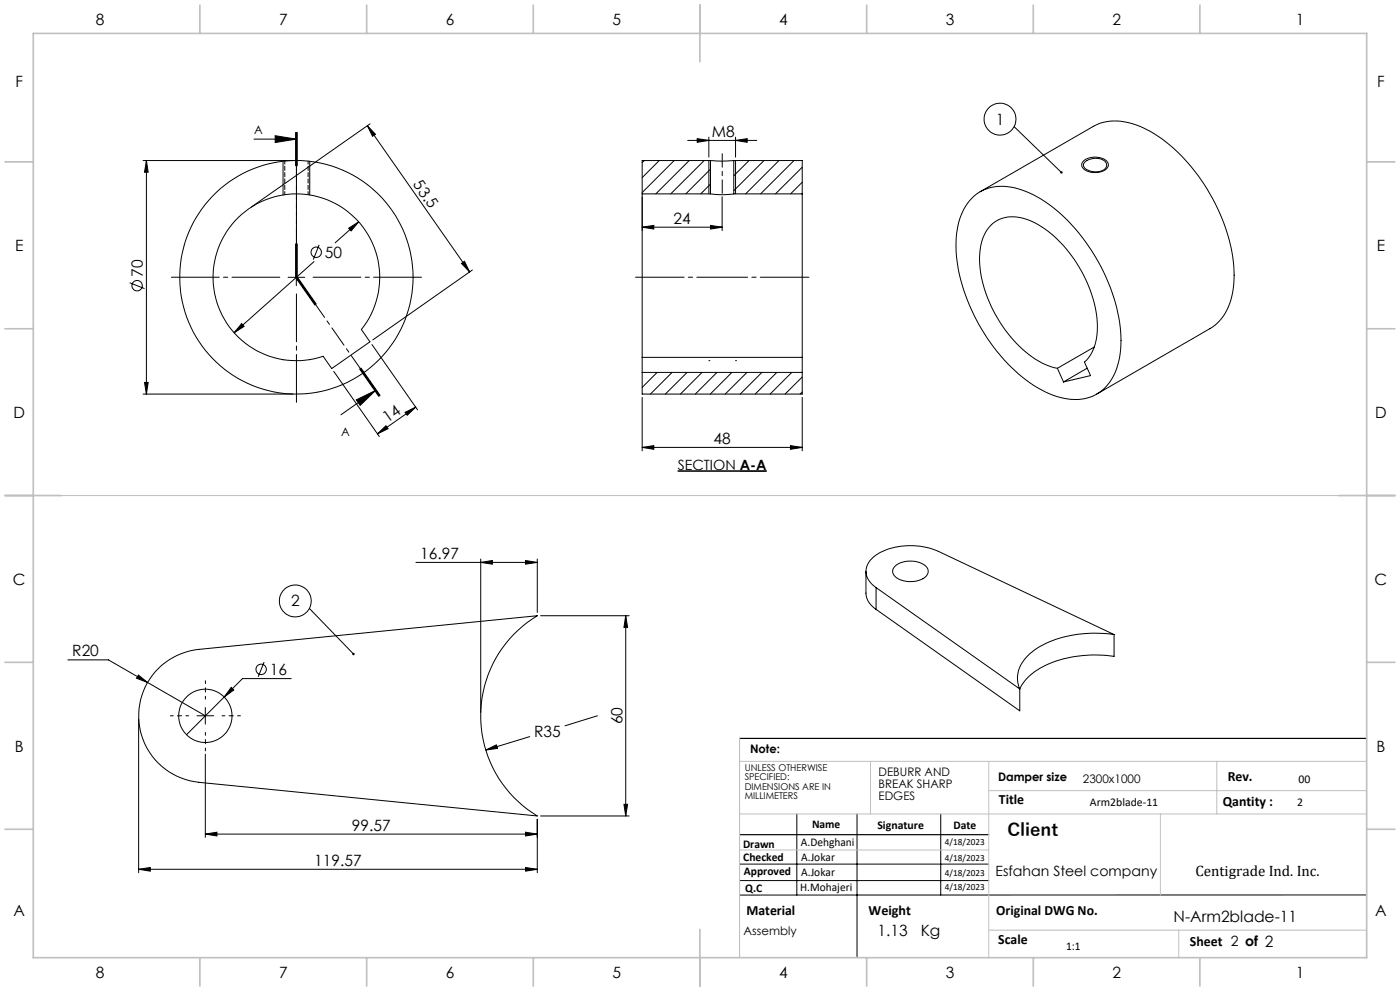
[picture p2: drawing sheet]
<svg xmlns="http://www.w3.org/2000/svg" width="420mm" height="297mm" viewBox="0 0 420 297" stroke-linecap="round" stroke-linejoin="round" font-family="sans-serif">
<g fill="none" stroke="#000" stroke-width=".3">
<path d="M88.7 39.7v10zM88.9 39.7v10M89.2 39.7v10M110.2 37.7l2.4 2.5-.8 .6zM110.2 37.7l30.7 43.8M111 37.1l-35.6 25M304.2 38l14.2 13.7M42.9 48.1h45M43.9 48.1l.5 3.5h-1zM43.9 48.1v70M76.2 41.7h12.7M82.5 40.7l6.4 1-6.4 1z"/>
<path d="M84.9 48.3v10.1M92.9 48.3v10.1M192.7 58.1v49M192.7 58.1h20.4M192.7 59.1v10M193.3 48.1l-.6 .6M197.8 48.1l-5.1 5.1M202.2 48.1l-9.5 9.6M206.3 42.1h20.7M206.8 48.1l-10.1 10M209.2 41.6l3.5 .5-3.5 .5zM211.2 48.1l-10 10"/>
<path d="M212.7 48.1v10M212.7 41.1v6M213.1 58.1a24.5 24.5 0 0 0 7 0M213.1 48.1l3.2 .2 3.8-.2M213.1 48.1h-20.4v10M213.1 55.2l-2.9 2.9M213.1 50.7l-7.4 7.4M213.1 48.1v10M216.6 58.9v10.2M220.1 48.1h20.6v10M220.1 48.1v10M220.1 58.1h20.6"/>
<path d="M220.2 48.1l-.1 .1M220.7 48.1v10M220.7 42.1l3.5-.5v1zM220.7 41.1v6M224.7 48.1l-4.6 4.6M229.2 48.1l-9.1 9M233.7 48.1l-10 10M238.2 48.1l-10 10M240.7 58.1v49M240.7 50.1l-8 8M240.7 54.6l-3.5 3.5M291.5 59.4a13.2 13.2 0 0 1 14-2.8 40.4 40.4 0 0 1 19.9 15.5 53.6 53.6 0 0 1 10.9 30 18.9 18.9 0 0 1-5.8 15 14.3 14.3 0 0 1-13.5 1.7 42 42 0 0 1-19.8-16 53.1 53.1 0 0 1-10.4-30 19.2 19.2 0 0 1 4.7-13.4z"/>
<path d="M294 57.5l34-19.6a16.1 16.1 0 0 1 14.9 .4 49.3 49.3 0 0 1 21.6 22.5 44.7 44.7 0 0 1 5.3 26.7 15.3 15.3 0 0 1-6.8 11l-34 19.6M325.3 48a5.6 5.6 0 0 1 6.9 .6 2.01 2.01 0 0 1-1.8 2.8 5.1 5.1 0 0 1-5.8-1.5v-1zM325.5 48.5a4.8 4.8 0 0 1 6.3 .3 1.91 1.91 0 0 1-2 2.6 4.3 4.3 0 0 1-4.8-1.7l.1-.6zM71.4 65.3a25 25 0 0 1 34.3-.7 25 25 0 0 1 2.7 34.1l2.6 3.7-11.5 8.1-2.6-3.7a25 25 0 0 1-29.3-10.6 25 25 0 0 1 3.8-30.9zM88.7 73.1v10M88.9 73.1v10l5.8 8.2M89.2 73.1v10M94.2 78.4l-24 21.3M95.7 73.4l-1.7 4.4M104.6 68.4l3-1.9-2.3 2.7zM107.6 66.5l-7.1 6.3M138.4 78.9l.9-.6 1.6 3.2z"/>
<path d="M192.7 68.1l3.4-.5v1zM192.7 68.1h23.9M213.1 67.6l3.5 .5-3.5 .5zM38.9 84.7l4.5 1.8M72.5 97l.7 .8-3 1.9zM86.4 83.1h5M88.7 83.2l5.8 8.2M88.9 80.6v5M89.1 82.9l5.8 8.2M141.7 80.9l-29.9 21M42.9 118.1h45M43.4 114.6h1l-.5 3.5z"/>
<path d="M84.9 107.8h.1M92.9 107.8h.1M100.1 111.3l13.7 19.5M106.9 119.8l5.8-2.8-4.6 4.5zM107.9 110.6l5.7 8.2M108.1 110.4l5.7 8.2M108.3 110.3l5.7 8.2M111.6 103.3l13.7 19.5M112.7 117l-10.4 7.3M192.7 107.1v11h48v-11M192.7 107.1h48M192.7 111.6h48"/>
<path d="M192.7 119.1v16M197.1 111.6l-4.4 4.5M201.6 111.6l-6.5 6.5M206.1 111.6l-6.5 6.5M210.6 111.6l-6.5 6.5M212.7 108.1h.1M215.1 111.6l-6.5 6.5M219.6 111.6l-6.5 6.5M220.7 108.1h.1M224.1 111.6l-6.5 6.5M228.6 111.6l-6.5 6.5M233 111.6l-6.4 6.5"/>
<path d="M237.5 111.6l-6.5 6.5M240.7 113l-5.2 5.1M240.7 117.5l-.7 .6M240.7 119.1v16M317.2 110.4a26.8 26.8 0 0 1-14.9-10.6 37.1 37.1 0 0 1-8.4-23.8 11.2 11.2 0 0 1 6-10.3 13.6 13.6 0 0 1 12.5 2.2 39 39 0 0 1 16.8 30.4 13.5 13.5 0 0 1-3.9 10.2l1.9 4.1-8.1 1.9M317.2 110.4l1.9 4.1M326.1 110.3l-7 4.2M328.3 104l-11.1 6.4M113.2 130l2.6-2.4 .6 .9zM121.5 123.6l3.2-1.6-2.5 2.5zM124.7 122l-11.5 8M192.7 134.1l3.4-.5v1.1z"/>
<path d="M192.7 134.1h48M237.1 133.6l3.6 .5-3.6 .6zM203.3 141.1h26.6M203.4 141.2h18.5M124.8 168.6h36.4M144.2 168.6l3.5-.6v1.1zM144.2 167.5v46M157.7 168l3.5 .6-3.5 .5zM161.2 167.5v16M259.8 171.2v6.6a6 6 0 0 0 3 4.8M262.8 176.1a5.4 5.4 0 0 1-3-4.9 5.4 5.4 0 0 1 3-4.8 20.7 20.7 0 0 1 18.8-1.1l52.6 24.9M262.8 176.1v6.5"/>
<path d="M262.8 176.1l43.1 30.4M268.4 169.9a7.5 7.5 0 0 1 9.6 .1 2.38 2.38 0 0 1-1.5 3.6 7.6 7.6 0 0 1-8.3-1.2 1.93 1.93 0 0 1 .2-2.5zM20.4 197.8h12.1l29.1 16.7M79.2 198.4l-1.7 4.4M92.8 182.3l13.2 13.7M162.2 184.5h26.5M187.7 184.5v60M187.7 184.5l.6 3.5h-1.1zM262.8 182.6l43.1 30.4v-6.5M334.2 190.2a34.6 34.6 0 0 0-23.8 4.5 10.3 10.3 0 0 0-5.1 9.7l.6 2.1M334.2 190.2v6.5a34.6 34.6 0 0 0-23.8 4.6 13.2 13.2 0 0 0-4.5 5.2M41.5 202.3l2.8 2.2-3.3-1.2z"/>
<path d="M41.6 215.5v46M47.5 200.4a20.1 20.1 0 0 1 12.1-5.8l101.6-10.1a35 35 0 0 0 0 60l-101.6-10a20 20 0 0 1-16.8-13.2 20 20 0 0 1 4.7-20.9zM59.1 214.5h5M61.6 212.1v4.9M67.3 208.9l-11.3 11.3M69.4 206l.7 .8-2.8 2.1zM87.4 203.4h-14.7l-5.4 5.5M179.2 214.5l-9.7 3M61.6 226v25M145.7 224.8l3.2-1.6 .4 1.1zM158.9 220.8l-13.2 4M61.6 250l3.5-.6v1.1z"/>
<path d="M61.6 250h99.6M157.7 260l3.5 .5-3.5 .6zM157.7 249.4l3.5 .6-3.5 .5zM161.2 245.5v16M162.2 244.5h26.5M187.2 241h1.1l-.6 3.5zM221.9 259h74.7M239 243.9v24.3M257.1 243.9v43.1M282.2 243.9v24.3M41.6 260.5l3.5-.5v1.1zM41.6 260.5h119.6"/>
<path d="M221.9 263.9h74.7M410 268.2h-188.1"/>
<circle cx="300" cy="35.7" r="4.8"/>
<circle cx="94.9" cy="75.6" r="1.56"/>
<circle cx="41.1" cy="85.6" r="1.56"/>
<circle cx="88.9" cy="83.1" r="35"/>
<circle cx="88.6" cy="180.1" r="4.8"/>
<circle cx="61.6" cy="214.5" r="8"/>
<circle cx="78.4" cy="200.6" r="1.55"/>
</g>
<path d="M221.9 141.2h8.1" fill="none" stroke="#000" stroke-width=".4"/>
<path d="M216.7 57.9v-11.8" fill="none" stroke="#000" stroke-width=".3" stroke-dasharray="15.2 1.3 1.3 1.3" stroke-dashoffset="11.2"/>
<path d="M242.7 83.1h-52" fill="none" stroke="#000" stroke-width=".3" stroke-dasharray="15.2 1.3 1.3 1.3" stroke-dashoffset=".7"/>
<path d="M56.6 214.5h-5.5M61.6 209.5v-5.5M61.6 219.5v5.5M66.6 214.5h5.5" fill="none" stroke="#000" stroke-width=".3" stroke-dasharray="15.2 1.3 1.3 1.3" stroke-dashoffset="14.4"/>
<path d="M88.9 83.1v-43.4M88.9 83.1l24.9 35.5" fill="none" stroke="#000" stroke-width=".3" stroke-dasharray="6.3 1.3 1.3 1.3" stroke-dashoffset="1.8"/>
<path d="M221.9 221.3h188.1M221.9 250.2h74.7" fill="none" stroke="#000" stroke-width=".35"/>
<path d="M10 148.5h400M221.9 228.2h188.1M261.2 228.2v15.7M296.6 228.2v58.8M296.6 237h113.4M365.1 228.2v15.7M221.9 243.9h188.1M221.9 254.7h74.7M348.1 243.9v24.3M296.6 278.8h113.4M353.6 278.8v8.2" fill="none" stroke="#c0c0c0" stroke-width=".3"/>
<path d="M221.9 221.3v65.7" fill="none" stroke="#c0c0c0" stroke-width=".35"/>
<g fill="none" stroke="#c0c0c0" stroke-width=".5">
<path d="M10 10h400v277h-400zM60 1.5v8.5M110 1.5v8.5M160 1.5v8.5M210 1.5v17M260 1.5v8.5M310 1.5v8.5M360 1.5v8.5M1.5 48.5h8.5M410 48.5h8.5M1.5 98.5h8.5M410 98.5h8.5"/>
<path d="M1.5 148.5h17M401.5 148.5h17M1.5 198.5h8.5M410 198.5h8.5M1.5 248.5h8.5M410 248.5h8.5M210 278.5v17M60 287v8.5M110 287v8.5M160 287v8.5M260 287v8.5M310 287v8.5"/>
<path d="M360 287v8.5"/>
</g>
<path d="M88.9 78.1v-32.5M83.9 83.1h-32.5M88.9 88.1v32.5M93.9 83.1h32.5" fill="none" stroke="#000" stroke-width=".3" stroke-dasharray="15.2 1.3 1.3 1.3" stroke-dashoffset=".9"/>
<g fill="#000">
<path d="M318.1 51.5l.6-.1v.5l-.3-.2 .3 .2-.4 .1zM105.8 195.8l.5-.1 .1 .5-.4-.2 .3 .3-.6-.1z"/>
<path d="M43.9 48.1l.5 3.5h-1zM43.4 114.6h1l-.5 3.5zM187.7 184.5l.6 3.5h-1.1zM187.2 241h1.1l-.6 3.5z"/>
<path d="M82.5 40.7l6.4 1-6.4 1zM106.9 119.8l5.8-2.8-4.6 4.5z"/>
<path d="M72.5 97l-2.3 2.7 3-1.9zM104.6 68.4l.7 .8 2.3-2.7zM192.7 134.1l3.4-.5v1.1zM237.1 133.6l3.6 .5-3.6 .6zM192.7 68.1l3.4-.5v1zM213.1 67.6l3.5 .5-3.5 .5zM209.2 41.6l3.5 .5-3.5 .5zM220.7 42.1l3.5-.5v1zM41.6 260.5l3.5-.5v1.1zM157.7 260l3.5 .5-3.5 .6zM144.2 168.6l3.5-.6v1.1zM157.7 168l3.5 .6-3.5 .5zM61.6 250l3.5-.6v1.1zM157.7 249.4l3.5 .6-3.5 .5zM69.4 206l-2.1 2.9 2.8-2.1zM41.5 202.3l-.5 1 3.3 1.2zM145.7 224.8l3.6-.5-.4-1.1z"/>
<path d="M138.4 78.9l.9-.6 1.6 3.2zM110.2 37.7l2.4 2.5-.8 .6z"/>
<path d="M113.2 130l2.6-2.4 .6 .9zM121.5 123.6l3.2-1.6-2.5 2.5z"/>
</g>
<path d="M85.4 48.3v10M92.4 58.3v-10" fill="none" stroke="#000" stroke-width=".3" stroke-dasharray="1.3 .6" stroke-dashoffset=".4"/>
<text font-size="5.3" x="302.2" y="250.7">Client</text>
<g font-size="4.7">
<text x="28.7" y="7.6">8</text>
<text x="83.7" y="7.6">7</text>
<text x="133.7" y="7.6">6</text>
<text x="183.7" y="7.6">5</text>
<text x="233.7" y="7.6">4</text>
<text x="283.7" y="7.6">3</text>
<text x="333.7" y="7.6">2</text>
<text x="388.7" y="7.6">1</text>
<text x="4.6" y="26.1">F</text>
<text x="413.1" y="26.1">F</text>
<text x="213.5" y="41.1">M8</text>
<text x="298.7" y="37.3">1</text>
<text x="123.8" y="55.3" transform="rotate(55 123.8 55.3)">53.5</text>
<text x="202.1" y="67.1">24</text>
<text x="4.5" y="75.3">E</text>
<text x="97.5" y="77.3">50</text>
<text x="413" y="75.3">E</text>
<text x="42.9" y="83" transform="rotate(-90 42.9 83)">70</text>
<text x="4" y="125.3">D</text>
<text x="412.5" y="125.3">D</text>
<text x="116.3" y="126.7" transform="rotate(-35 116.3 126.7)">14</text>
<text x="214.1" y="133.1">48</text>
<text x="126.1" y="167.5">16.97</text>
<text x="3.9" y="175.3">C</text>
<text x="412.4" y="175.3">C</text>
<text x="87.3" y="181.7">2</text>
<text x="21.7" y="196.7">R20</text>
<text x="80.9" y="202.3">16</text>
<text x="160.2" y="220.9">R35</text>
<text x="186.7" y="217.1" transform="rotate(-90 186.7 217.1)">60</text>
<text x="4.4" y="225.3">B</text>
<text x="412.9" y="225.3">B</text>
<text x="105.6" y="248.9">99.57</text>
<text x="94.3" y="259.5">119.57</text>
<text x="4" y="274.6">A</text>
<text x="412.5" y="274.6">A</text>
<text x="263.3" y="280.5">1.13</text>
<text x="276.2" y="280.5">Kg</text>
<text x="352.1" y="276.4">N-Arm2blade-11</text>
<text x="28.7" y="293.1">8</text>
<text x="83.7" y="293.1">7</text>
<text x="133.7" y="293.1">6</text>
<text x="183.7" y="293.1">5</text>
<text x="233.7" y="293.1">4</text>
<text x="283.7" y="293.1">3</text>
<text x="333.7" y="293.1">2</text>
<text x="388.7" y="293.1">1</text>
</g>
<text font-size="4.5" x="358.6" y="262.6">Centigrade Ind. Inc.</text>
<g font-size="4.2">
<text x="203.4" y="140.7">SECTION A-A</text>
<text x="368.3" y="234.1">Rev.</text>
<text x="299.7" y="240.9">Title</text>
<text x="366.8" y="241.6">Qantity :</text>
<text x="298.6" y="262.6">Esfahan Steel company</text>
<text x="223.9" y="274.2">Material</text>
<text x="260.6" y="274.2">Weight</text>
<text x="298.9" y="274.2">Original DWG No.</text>
<text x="299.5" y="282.8">Scale</text>
<text x="357" y="283.6">Sheet 2 of 2</text>
</g>
<g font-size="3.5">
<text x="76.2" y="40.1">A</text>
<text x="102.3" y="130.6">A</text>
<text x="225" y="225.7">Note:</text>
<text x="263.6" y="232.6">DEBURR AND</text>
<text x="263.6" y="236.1">BREAK SHARP</text>
<text x="263.6" y="239.7">EDGES</text>
<text x="299.4" y="234.1">Damper size</text>
<text x="324.9" y="234.7">2300x1000</text>
<text x="389.6" y="234.7">00</text>
<text x="327" y="241.6">Arm2blade-11</text>
<text x="389.2" y="241.6">2</text>
<text x="243.6" y="248.1">Name</text>
<text x="263.2" y="248.5">Signature</text>
<text x="286" y="248.5">Date</text>
<text x="222.9" y="254">Drawn</text>
<text x="240.3" y="253.6">A.Dehghani</text>
<text x="240.4" y="257.9">A.Jokar</text>
<text x="223" y="258.1">Checked</text>
<text x="223.2" y="262.1">Approved</text>
<text x="240.4" y="262.4">A.Jokar</text>
<text x="223.6" y="267.4">Q.C</text>
<text x="240.1" y="267.1">H.Mohajeri</text>
<text x="223.1" y="280.2">Assembly</text>
<text x="319.8" y="284.6">1:1</text>
</g>
<g font-size="2.8">
<text x="223.4" y="231">UNLESS OTHERWISE</text>
<text x="223.4" y="233.8">SPECIFIED:</text>
<text x="223.4" y="236.7">DIMENSIONS ARE IN</text>
<text x="223.4" y="239.5">MILLIMETERS</text>
<text x="283.5" y="253.2">4/18/2023</text>
<text x="283.5" y="258.1">4/18/2023</text>
<text x="283.5" y="262.7">4/18/2023</text>
<text x="283.5" y="266.6">4/18/2023</text>
</g>
</svg>
